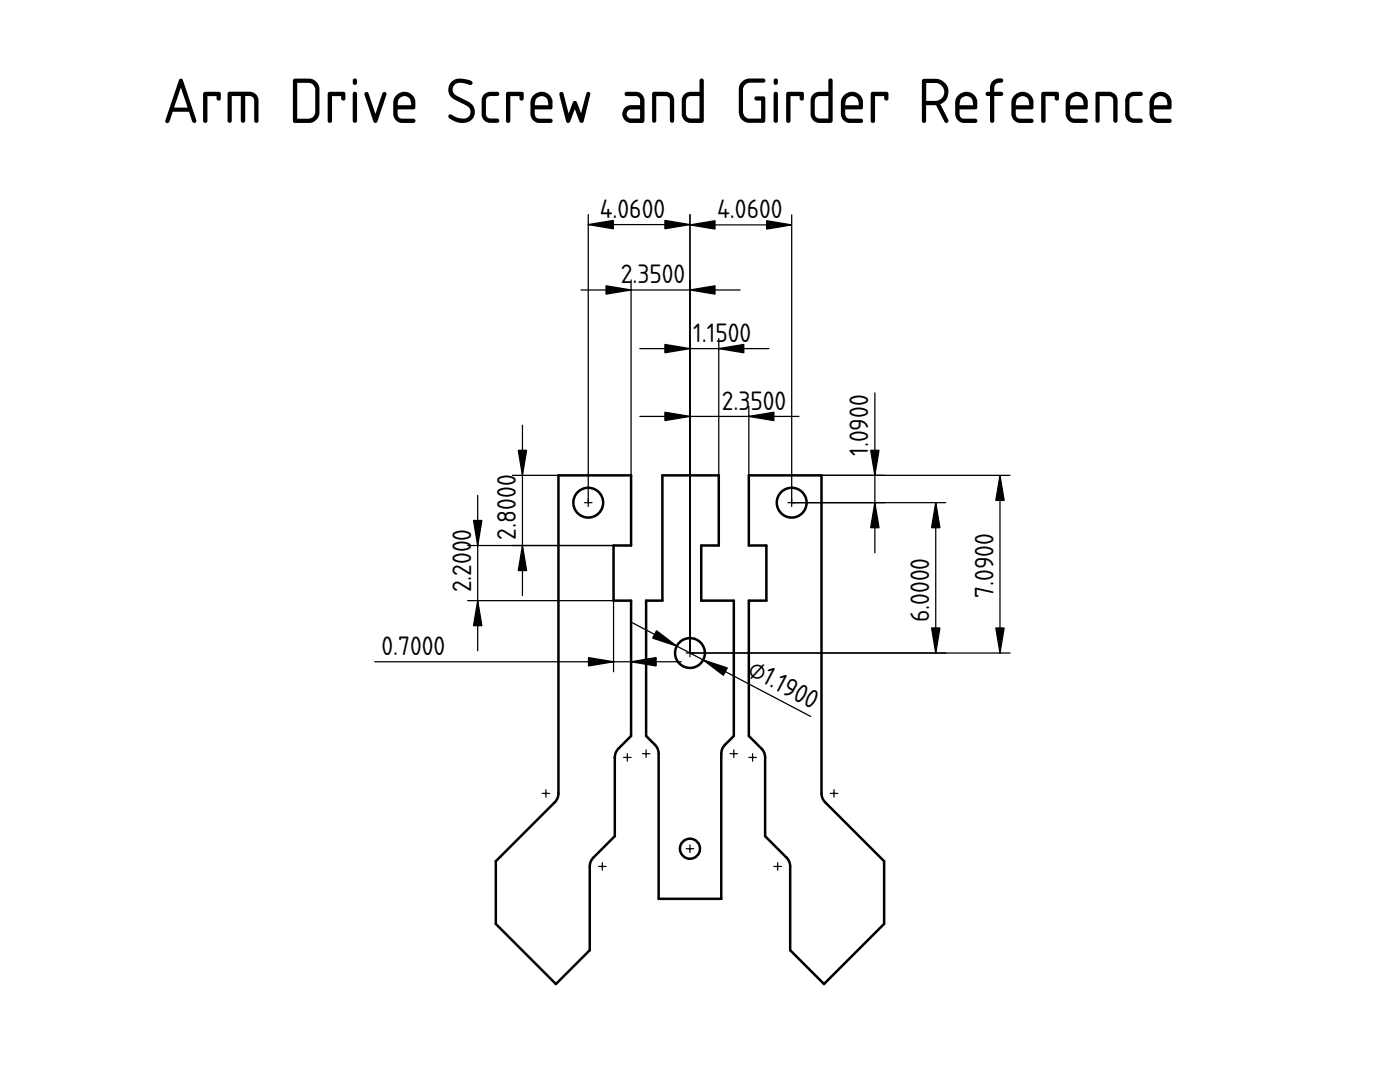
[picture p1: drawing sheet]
<svg xmlns="http://www.w3.org/2000/svg" width="279mm" height="216mm" viewBox="0 0 279 216" stroke-linecap="round" stroke-linejoin="round" font-family="sans-serif">
<path d="M137.7 145.6h.1" fill="none" stroke="#000" stroke-width=".2"/>
<g fill="#fff">
<circle cx="158" cy="100.3" r="2.98"/>
<circle cx="117.4" cy="100.3" r="2.98"/>
<circle cx="137.7" cy="130.3" r="2.98"/>
<circle cx="137.7" cy="169.4" r="2"/>
</g>
<g fill="none" stroke="#000" stroke-width=".5">
<path d="M111.4 94.9h14.5v14h-3.5v11h3.5v27l-2.7 2.8-.5 1v16.2l-4.3 4.2-.4 .7-.3 .7v17.1l-6.8 6.8-12-12v-12.5l11.8-11.8 .5-.6 .2-.8zM132.2 94.9h11.2v14h-3.5v11h6.5v27l-2 2-.3 .7-.2 .8v29h-12.5v-29l-.1-.8-.3-.7-2.1-2v-27h3.3zM149.4 94.9h14.5l.1 63.8 .2 .8 .5 .6 11.7 11.8v12.5l-12 12-6.7-6.8v-17.1l-.3-.7-.4-.7-4.3-4.2v-16.2l-.5-1-2.8-2.8v-27h3.5v-11h-3.5z"/>
<circle cx="117.4" cy="100.3" r="2.98"/>
<circle cx="158" cy="100.3" r="2.98"/>
<circle cx="137.7" cy="130.3" r="2.98"/>
<circle cx="137.7" cy="169.4" r="2"/>
</g>
<g fill="#000" stroke="#080808" stroke-width=".25">
<path d="M117.4 99.6v1.5zM116.6 100.3h1.5z" fill-rule="evenodd"/>
<path d="M158 99.6v1.5zM157.2 100.3h1.5z" fill-rule="evenodd"/>
<path d="M137.7 129.6v1.5zM136.9 130.3h1.5z" fill-rule="evenodd"/>
<path d="M108.9 157.6v1.5zM108.2 158.3h1.5z" fill-rule="evenodd"/>
<path d="M125.2 150.4v1.5zM124.4 151.1h1.5z" fill-rule="evenodd"/>
<path d="M128.9 149.6v1.5zM128.2 150.4h1.5z" fill-rule="evenodd"/>
<path d="M146.4 149.6v1.5zM145.7 150.4h1.5z" fill-rule="evenodd"/>
<path d="M150.2 150.4v1.5zM149.4 151.1h1.5z" fill-rule="evenodd"/>
<path d="M166.4 157.6v1.5zM165.7 158.3h1.5z" fill-rule="evenodd"/>
<path d="M120.2 172.1v1.5zM119.4 172.9h1.5z" fill-rule="evenodd"/>
<path d="M137.7 168.6v1.5zM136.9 169.4h1.5z" fill-rule="evenodd"/>
<path d="M155.2 172.1v1.5zM154.4 172.9h1.5z" fill-rule="evenodd"/>
</g>
<path d="M137.7 145.6h.1" fill="none" stroke="#000" stroke-width=".2"/>
<g fill="none" stroke="#000" stroke-width=".25">
<path d="M115.9 57.9h31.8M117.4 44.8h20.3M117.4 42.8v57.5M125.9 55.9v39M137.7 42.8v87.5h63.9M137.7 44.9h20.3M158 42.9v57.4h30.7M127.7 69.6h25.7M143.4 67.6v27.3M174.6 78.4v31.9M95.3 98.9v31M102.3 94.9h9.1"/>
<path d="M104.3 84.9v34M127.7 83.1h31.7M149.4 81.1v13.8M163.9 94.9h37.7M199.6 94.9v35.4M93.3 108.9h29.1M93.3 119.9h29.1v14.1M125.9 119.9v14.1M186.7 100.3v30M74.8 132h61.1M126.2 124.3l35.6 18.7"/>
</g>
<g fill="#000" stroke="#000" stroke-width=".25">
<path d="M117.4 44.8l5-.8v1.6zM120.9 57l5 .9-5 .8zM132.7 44l5 .8-5 .8zM137.7 44.9l5-.9v1.7zM137.7 57.9l5-.9v1.7zM153 44l5 .9-5 .8zM132.7 68.7l5 .9-5 .8zM143.4 69.6l5-.9v1.7zM103.4 89.9h1.7l-.8 5zM132.7 82.3l5 .8-5 .8zM149.4 83.1l5-.8v1.6zM173.8 89.9h1.6l-.8 5z"/>
<path d="M199.6 94.9l.8 5h-1.7zM94.5 103.9h1.7l-.9 5zM95.3 119.9l.9 5h-1.7zM104.3 108.9l.8 5h-1.7zM174.6 100.3l.8 5h-1.6zM186.7 100.3l.9 5h-1.7zM117.4 131.2l5 .8-5 .9zM125.9 132l5-.8v1.7zM131 125.9l4.1 3-4.9-1.6zM140.3 131.7l4.8 1.6-.7 1.4zM185.9 125.3h1.7l-.9 5zM198.7 125.3h1.7l-.8 5z"/>
</g>
<text font-size="12" x="32.4" y="24.5">Arm Drive Screw and Girder Reference</text>
<g font-size="5">
<text x="119.7" y="43.5">4.0600</text>
<text x="143.1" y="43.6">4.0600</text>
<text x="123.9" y="56.5">2</text>
<text x="126.2" y="56.5">.</text>
<text x="127.2" y="56.5">3500</text>
<text x="138.4" y="68.2">1.1500</text>
<text x="144" y="81.8">2.3</text>
<text x="149.8" y="81.8">500</text>
<text x="173.3" y="91" transform="rotate(-90 173.3 91)">1.0900</text>
<text x="94" y="107.9" transform="rotate(-90 94 107.9)">0</text>
<text x="102.9" y="107.7" transform="rotate(-90 102.9 107.7)">2.8000</text>
<text x="94" y="118.2" transform="rotate(-90 94 118.2)">2.200</text>
<text x="198.2" y="119.3" transform="rotate(-90 198.2 119.3)">7.0900</text>
<text x="185.4" y="124.2" transform="rotate(-90 185.4 124.2)">6.0000</text>
<text x="76.1" y="130.7">0.7000</text>
<text x="148.9" y="134.6" transform="rotate(28 148.9 134.6)">⌀1.1900</text>
</g>
</svg>
